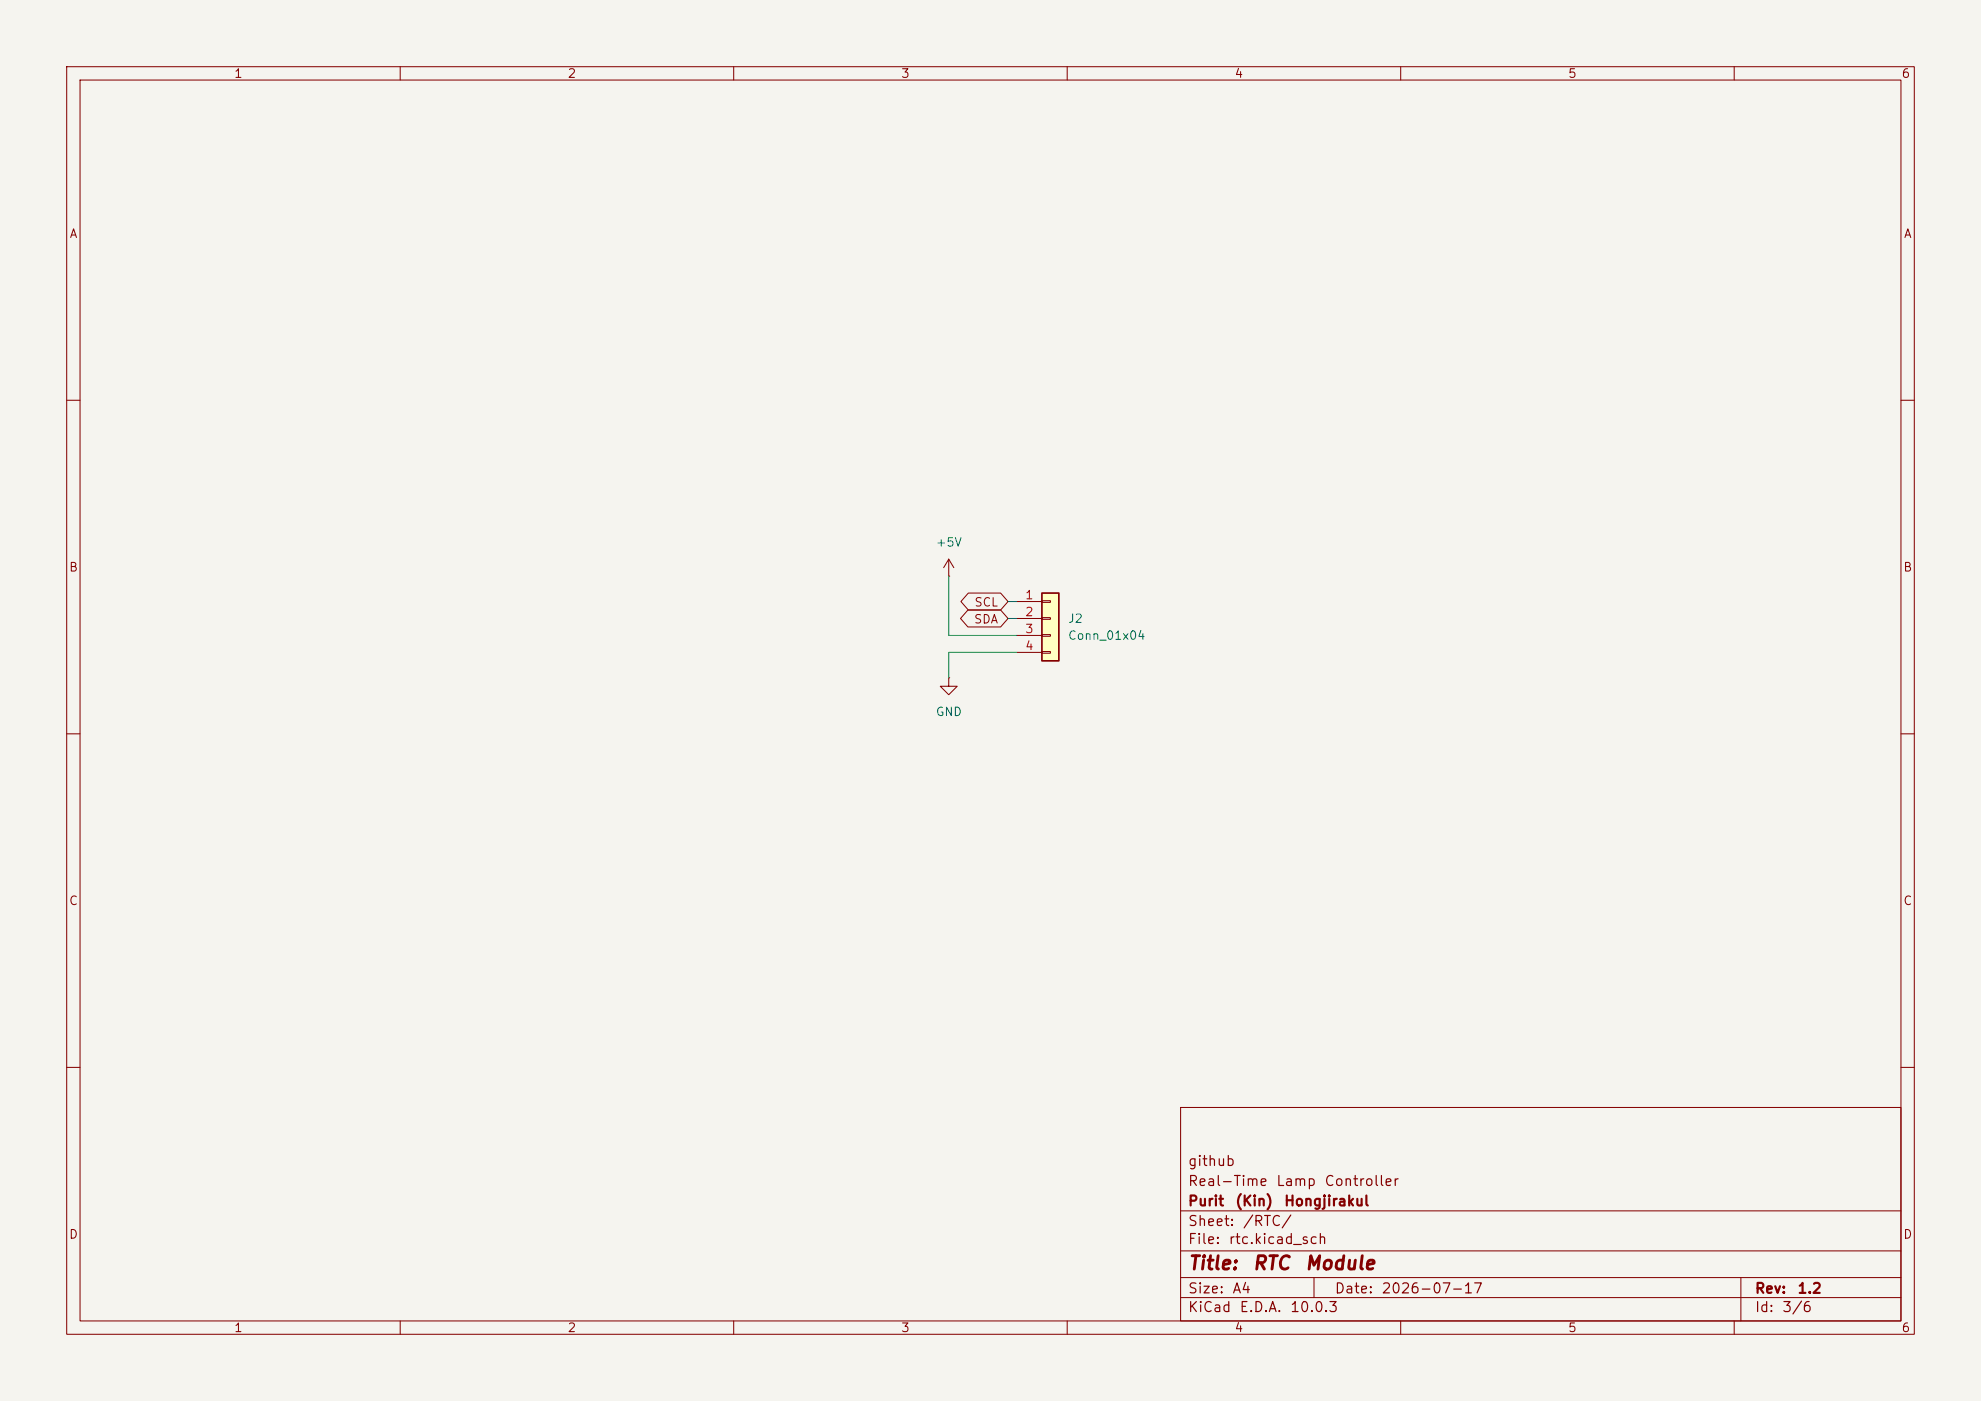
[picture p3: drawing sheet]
(kicad_sch
 (version 20260306)
 (generator "eeschema")
 (generator_version "10.0")
 (paper "A4")
 (title_block
  (title "RTC Module")
  (date "2026-07-17")
  (rev "1.2")
  (company "Purit (Kin) Hongjirakul")
  (comment 1 "Real-Time Lamp Controller")
  (comment 2 "github"))
 (lib_symbols
  (symbol "Connector_Generic:Conn_01x04"
   (pin_names
    (offset 1.016) (hide yes)) (exclude_from_sim no) (in_bom yes) (on_board yes)
   (in_pos_files yes)
   (duplicate_pin_numbers_are_jumpers no)
   (property "Reference" "J2" (at 2.54 0.0001 0) (show_name no) (do_not_autoplace no) (effects (font (size 1.27 1.27)) (justify left)))
   (property "Value" "Conn_01x04" (at 2.54 -2.5399 0) (show_name no) (do_not_autoplace no) (effects (font (size 1.27 1.27)) (justify left)))
   (property "Footprint" "" (at 0 0 0) (show_name no) (do_not_autoplace no) (hide yes) (effects (font (size 1.27 1.27))))
   (property "Datasheet" "" (at 0 0 0) (show_name no) (do_not_autoplace no) (hide yes) (effects (font (size 1.27 1.27))))
   (property "Description" "Generic connector, single row, 01x04, script generated (kicad-library-utils/schlib/autogen/connector/)" (at 0 0 0) (show_name no) (do_not_autoplace no) (hide yes) (effects (font (size 1.27 1.27))))
   (symbol "Conn_01x04_1_1"
    (rectangle (start -1.27 3.81) (end 1.27 -6.35) (stroke (width 0.254) (type default)) (fill (type background)))
    (rectangle (start -1.27 2.667) (end 0 2.413) (stroke (width 0.1524) (type default)) (fill (type none)))
    (rectangle (start -1.27 0.127) (end 0 -0.127) (stroke (width 0.1524) (type default)) (fill (type none)))
    (rectangle (start -1.27 -2.413) (end 0 -2.667) (stroke (width 0.1524) (type default)) (fill (type none)))
    (rectangle (start -1.27 -4.953) (end 0 -5.207) (stroke (width 0.1524) (type default)) (fill (type none)))
    (pin passive line (at -5.08 2.54 0) (length 3.81) (name "Pin_1" (effects (font (size 1.27 1.27)))) (number "1" (effects (font (size 1.27 1.27)))))
    (pin passive line (at -5.08 0 0) (length 3.81) (name "Pin_2" (effects (font (size 1.27 1.27)))) (number "2" (effects (font (size 1.27 1.27)))))
    (pin passive line (at -5.08 -2.54 0) (length 3.81) (name "Pin_3" (effects (font (size 1.27 1.27)))) (number "3" (effects (font (size 1.27 1.27)))))
    (pin passive line (at -5.08 -5.08 0) (length 3.81) (name "Pin_4" (effects (font (size 1.27 1.27)))) (number "4" (effects (font (size 1.27 1.27))))))
   (embedded_fonts no))
  (symbol "power:+5V"
   (power global)
   (pin_numbers (hide yes))
   (pin_names
    (offset 0) (hide yes)) (exclude_from_sim no) (in_bom yes) (on_board yes)
   (in_pos_files yes)
   (duplicate_pin_numbers_are_jumpers no)
   (property "Reference" "#PWR" (at 0 -3.81 0) (show_name no) (do_not_autoplace no) (hide yes) (effects (font (size 1.27 1.27))))
   (property "Value" "+5V" (at 0 3.556 0) (show_name no) (do_not_autoplace no) (effects (font (size 1.27 1.27))))
   (property "Footprint" "" (at 0 0 0) (show_name no) (do_not_autoplace no) (hide yes) (effects (font (size 1.27 1.27))))
   (property "Datasheet" "" (at 0 0 0) (show_name no) (do_not_autoplace no) (hide yes) (effects (font (size 1.27 1.27))))
   (property "Description" "Power symbol creates a global label with name \"+5V\"" (at 0 0 0) (show_name no) (do_not_autoplace no) (hide yes) (effects (font (size 1.27 1.27))))
   (symbol "+5V_0_1"
    (polyline (pts (xy -0.762 1.27) (xy 0 2.54)) (stroke (width 0) (type default)) (fill (type none)))
    (polyline (pts (xy 0 2.54) (xy 0.762 1.27)) (stroke (width 0) (type default)) (fill (type none)))
    (polyline (pts (xy 0 0) (xy 0 2.54)) (stroke (width 0) (type default)) (fill (type none))))
   (symbol "+5V_1_1"
    (pin power_in line (at 0 0 90) (length 0) (name "" (effects (font (size 1.27 1.27)))) (number "1" (effects (font (size 1.27 1.27))))))
   (embedded_fonts no))
  (symbol "power:GND"
   (power global)
   (pin_numbers (hide yes))
   (pin_names
    (offset 0) (hide yes)) (exclude_from_sim no) (in_bom yes) (on_board yes)
   (in_pos_files yes)
   (duplicate_pin_numbers_are_jumpers no)
   (property "Reference" "#PWR" (at 0 -6.35 0) (show_name no) (do_not_autoplace no) (hide yes) (effects (font (size 1.27 1.27))))
   (property "Value" "GND" (at 0 -3.81 0) (show_name no) (do_not_autoplace no) (effects (font (size 1.27 1.27))))
   (property "Footprint" "" (at 0 0 0) (show_name no) (do_not_autoplace no) (hide yes) (effects (font (size 1.27 1.27))))
   (property "Datasheet" "" (at 0 0 0) (show_name no) (do_not_autoplace no) (hide yes) (effects (font (size 1.27 1.27))))
   (property "Description" "Power symbol creates a global label with name \"GND\" , ground" (at 0 0 0) (show_name no) (do_not_autoplace no) (hide yes) (effects (font (size 1.27 1.27))))
   (symbol "GND_0_1"
    (polyline (pts (xy 0 0) (xy 0 -1.27) (xy 1.27 -1.27) (xy 0 -2.54) (xy -1.27 -1.27) (xy 0 -1.27)) (stroke (width 0) (type default)) (fill (type none))))
   (symbol "GND_1_1"
    (pin power_in line (at 0 0 270) (length 0) (name "" (effects (font (size 1.27 1.27)))) (number "1" (effects (font (size 1.27 1.27))))))
   (embedded_fonts no)))
 (wire
  (pts (xy 152.4 95.25) (xy 142.24 95.25))
  (stroke (width 0) (type default)))
 (wire
  (pts (xy 151.13 92.71) (xy 152.4 92.71))
  (stroke (width 0) (type default)))
 (wire
  (pts (xy 142.24 97.79) (xy 142.24 101.6))
  (stroke (width 0) (type default)))
 (wire
  (pts (xy 142.24 95.25) (xy 142.24 86.36))
  (stroke (width 0) (type default)))
 (wire
  (pts (xy 152.4 97.79) (xy 142.24 97.79))
  (stroke (width 0) (type default)))
 (wire
  (pts (xy 151.13 90.17) (xy 152.4 90.17))
  (stroke (width 0) (type default)))
 (global_label "SCL"
  (shape bidirectional)
  (at 151.13 90.17 180)
  (fields_autoplaced yes)
  (effects (font (size 1.27 1.27)) (justify right))
  (property "Intersheetrefs" "${INTERSHEET_REFS}" (at 143.5259 90.17 0) (hide yes) (show_name no) (do_not_autoplace no) (effects (font (size 1.27 1.27)) (justify right))))
 (global_label "SDA"
  (shape bidirectional)
  (at 151.13 92.71 180)
  (fields_autoplaced yes)
  (effects (font (size 1.27 1.27)) (justify right))
  (property "Intersheetrefs" "${INTERSHEET_REFS}" (at 143.4654 92.71 0) (hide yes) (show_name no) (do_not_autoplace no) (effects (font (size 1.27 1.27)) (justify right))))
 (symbol
  (lib_id "power:+5V")
  (at 142.24 86.36 0)
  (unit 1)
  (body_style 1)
  (exclude_from_sim no)
  (in_bom yes)
  (on_board yes)
  (in_pos_files yes)
  (dnp no)
  (fields_autoplaced yes)
  (property "Reference" "#PWR03" (at 142.24 90.17 0) (hide yes) (show_name no) (do_not_autoplace no) (effects (font (size 1.27 1.27))))
  (property "Value" "+5V" (at 142.24 81.28 0) (show_name no) (do_not_autoplace no) (effects (font (size 1.27 1.27))))
  (property "Footprint" "" (at 142.24 86.36 0) (hide yes) (show_name no) (do_not_autoplace no) (effects (font (size 1.27 1.27))))
  (property "Datasheet" "" (at 142.24 86.36 0) (hide yes) (show_name no) (do_not_autoplace no) (effects (font (size 1.27 1.27))))
  (property "Description" "Power symbol creates a global label with name \"+5V\"" (at 142.24 86.36 0) (hide yes) (show_name no) (do_not_autoplace no) (effects (font (size 1.27 1.27))))
  (pin "1"))
 (symbol
  (lib_id "power:GND")
  (at 142.24 101.6 0)
  (unit 1)
  (body_style 1)
  (exclude_from_sim no)
  (in_bom yes)
  (on_board yes)
  (in_pos_files yes)
  (dnp no)
  (fields_autoplaced yes)
  (property "Reference" "#PWR04" (at 142.24 107.95 0) (hide yes) (show_name no) (do_not_autoplace no) (effects (font (size 1.27 1.27))))
  (property "Value" "GND" (at 142.24 106.68 0) (show_name no) (do_not_autoplace no) (effects (font (size 1.27 1.27))))
  (property "Footprint" "" (at 142.24 101.6 0) (hide yes) (show_name no) (do_not_autoplace no) (effects (font (size 1.27 1.27))))
  (property "Datasheet" "" (at 142.24 101.6 0) (hide yes) (show_name no) (do_not_autoplace no) (effects (font (size 1.27 1.27))))
  (property "Description" "Power symbol creates a global label with name \"GND\" , ground" (at 142.24 101.6 0) (hide yes) (show_name no) (do_not_autoplace no) (effects (font (size 1.27 1.27))))
  (pin "1"))
 (symbol
  (lib_id "Connector_Generic:Conn_01x04")
  (at 157.48 92.71 0)
  (unit 1)
  (body_style 1)
  (exclude_from_sim no)
  (in_bom yes)
  (on_board yes)
  (in_pos_files yes)
  (dnp no)
  (fields_autoplaced yes)
  (property "Reference" "J2" (at 160.02 92.7099 0) (show_name no) (do_not_autoplace no) (effects (font (size 1.27 1.27)) (justify left)))
  (property "Value" "Conn_01x04" (at 160.02 95.2499 0) (show_name no) (do_not_autoplace no) (effects (font (size 1.27 1.27)) (justify left)))
  (property "Footprint" "Connector_PinSocket_2.54mm:PinSocket_1x04_P2.54mm_Vertical" (at 157.48 92.71 0) (hide yes) (show_name no) (do_not_autoplace no) (effects (font (size 1.27 1.27))))
  (property "Datasheet" "" (at 157.48 92.71 0) (hide yes) (show_name no) (do_not_autoplace no) (effects (font (size 1.27 1.27))))
  (property "Description" "Generic connector, single row, 01x04, script generated (kicad-library-utils/schlib/autogen/connector/)" (at 157.48 92.71 0) (hide yes) (show_name no) (do_not_autoplace no) (effects (font (size 1.27 1.27))))
  (pin "4")
  (pin "2")
  (pin "3")
  (pin "1")))
